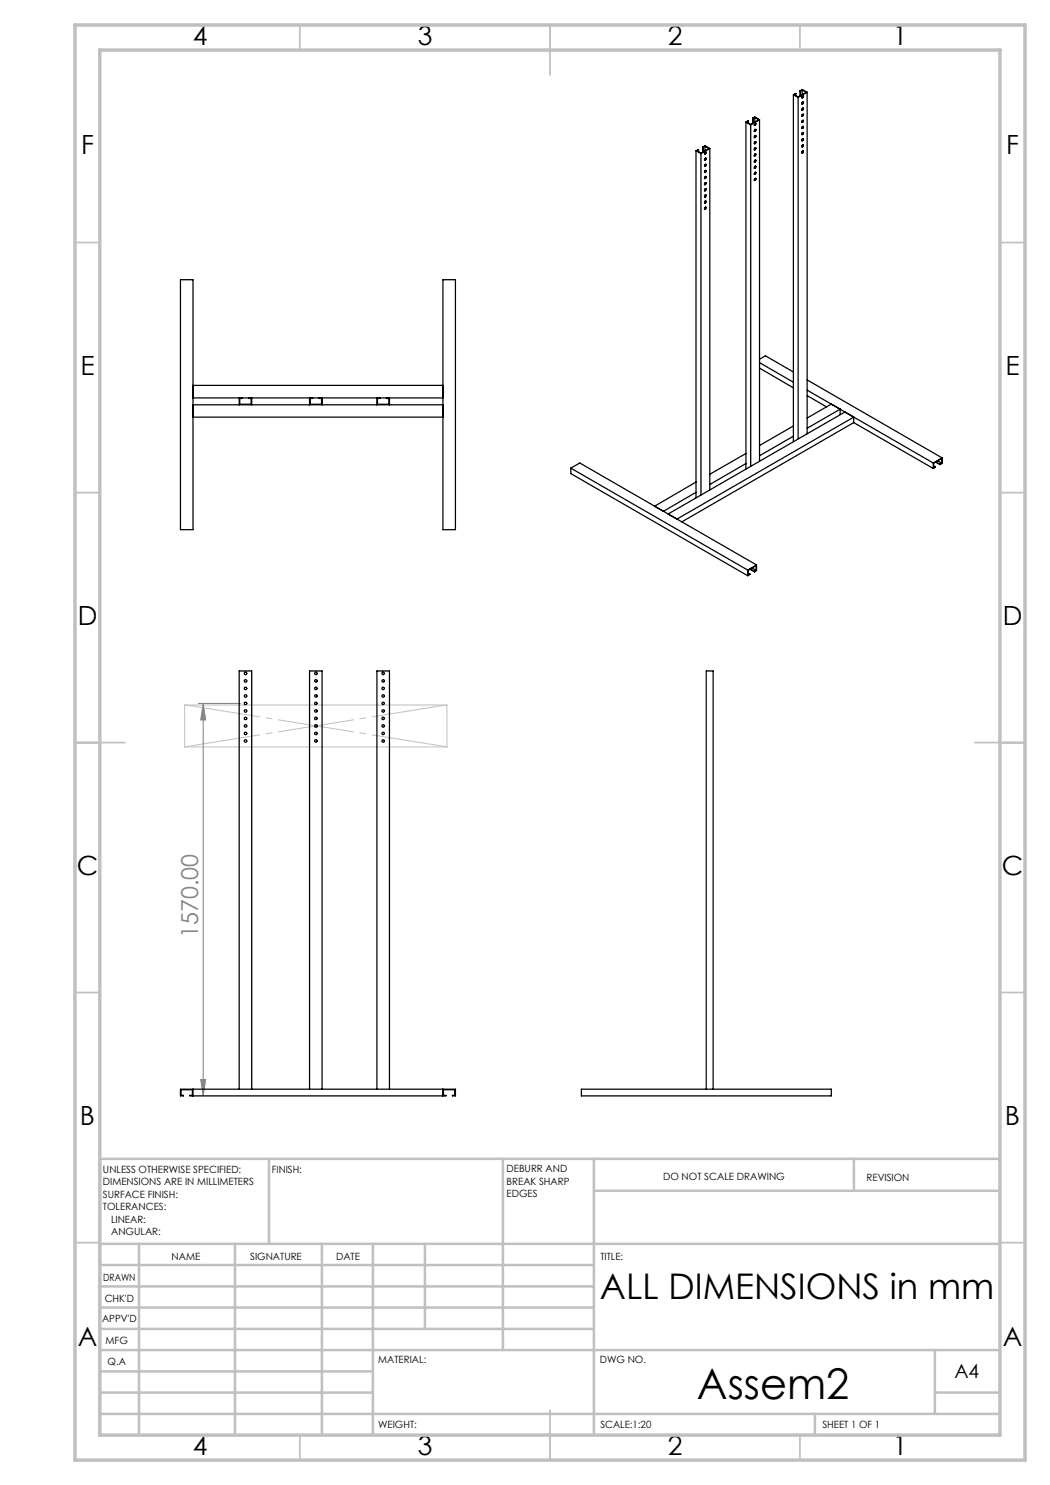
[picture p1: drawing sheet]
<svg xmlns="http://www.w3.org/2000/svg" width="210mm" height="297mm" viewBox="0 0 210 297" stroke-linecap="round" stroke-linejoin="round" font-family="sans-serif">
<path d="M36.9 141h52.5v8.4h-52.5zM62.7 145.2h1M62.8 144.8l.7 .8M63.2 144.7v1M63.5 144.8l-.7 .8" fill="none" stroke="#c0c0c0" stroke-width=".2"/>
<path d="M39.7 140.7h8.4M40.6 140.7l.5 3.3h-1zM40.6 140.7v78.5M40.1 215.9h1l-.5 3.3z" fill="none" stroke="#808080" stroke-width=".2"/>
<path d="M37 141l52.4 8.4M37 149.4l52.4-8.4" fill="none" stroke="#c0c0c0" stroke-width=".2" stroke-dasharray="15.2 1.3 1.3 1.3" stroke-dashoffset=".1"/>
<g fill="none" stroke="#c0c0c0" stroke-width=".35">
<path d="M60 5v5M110 5v10M160 5v5M15 48.5h5M200 48.5h5M15 98.5h5M200 98.5h5M15 148.5h10M195 148.5h10M15 198.5h5M200 198.5h5M15 248.5h5"/>
<path d="M200 248.5h5M60 287v5M110 282v10M160 287v5"/>
</g>
<g fill="none" stroke="#c0c0c0" stroke-width=".5">
<path d="M53.8 231.8v17M100.6 231.8v38.2M118.8 231.8v55.2M118.8 238.2h81.2M170.8 231.8v6.4M200 231.8h-180v55.2M20 248.8h180M20 257.3h98.8M20 253h98.8M27.8 248.8v38.2M47 248.8v38.2M64.4 248.8v38.2"/>
<path d="M74.6 248.8v38.2M85 248.8v17M20 265.8h98.8M20 261.5h98.8M20 278.5h54.6M20 274.3h54.6M20 270h180M187 278.5h13M187 270v12.8M20 282.8h180M163 282.8v4.2"/>
</g>
<path d="M15 5h190v287h-190zM20 10h180v277h-180z" fill="none" stroke="#c0c0c0" stroke-width=".7"/>
<path d="M40.6 140.7l.5 3.3h-1zM40.1 215.9h1l-.5 3.3z" fill="#808080"/>
<g fill="none" stroke="#000" stroke-width=".25">
<path d="M158.7 18.9v69.4M158.7 18.9l.9 .6M159.2 18.7l-.5 .2M159.2 18.7v.4M159.6 19.5v68.3M160 18.2h.1M160 18.2l.4-.3 1 .5M160 18.2v1M160.1 18.2v.9M160.4 19.5v.1M160.4 18l-.3 .2M160.4 18l.9 .4-1.7 1-.8-.5 .4-.2"/>
<path d="M160.4 18v.9M160.4 19.2v.3M160.5 19.2a.18 .18 0 0 1 .2 .3 .21 .21 0 0 1-.4-.1zM160.6 19.2l-.2 .3M161.4 18.4l-1.8 1.1M161.4 18.4v68.3M139.2 30.2l1 .5M139.2 30.2v69.4M139.7 29.9l-.5 .3M139.7 29.9v.5M140.2 30.7v68.3M140.6 29.4h.1"/>
<path d="M140.6 29.4l.4-.3 1 .6M140.6 29.4v1M140.7 29.4v1M140.9 34.5h.1M140.9 38.1h.1M140.9 39.4h.1M141 35.3a.18 .18 0 0 1 .2 .3 .18 .18 0 0 1-.3 0zM141 31.7v-.1a.18 .18 0 0 1 .2 .3 .18 .18 0 0 1-.3 0zM141 39a.18 .18 0 0 1 .2 .2 .18 .18 0 0 1-.3 .1zM141 30.8h-.1M141 32h-.1M141 33.2l-.1 .1"/>
<path d="M141 35.7h-.1M141 36.9h-.1M141 29.2l.8 .5-1.6 .9-.9-.4 .4-.3M141 29.2l-.3 .2M141 29.2v1M141 30.5v.3M141 31.7v.3M141 32.9v.3M141 34.1v.4M141 35.4v.3M141 36.6v.3M141 37.8v.3"/>
<path d="M141 39v.4M141 34.1a.18 .18 0 0 1 .2 .2 .18 .18 0 0 1-.3 .1zM141 32.9a.17 .17 0 0 1 .2 .2 .17 .17 0 0 1-.3 0zM141 37.8a.19 .19 0 0 1 .2 .2 .19 .19 0 0 1-.3 .1zM141 36.5a.18 .18 0 0 1 .2 .3 .18 .18 0 0 1-.3 0zM141 30.4a.18 .18 0 0 1 .2 .3 .18 .18 0 0 1-.3 0zM141.1 30.4l-.1 .4M141.1 31.6l-.1 .4M141.1 32.8l-.1 .4M141.1 34.1l-.1 .4M141.1 35.3l-.1 .4M141.1 36.5l-.1 .4"/>
<path d="M141.1 37.7l-.1 .4M141.1 38.9l-.1 .5M142 29.7l-1.8 1M142 29.7v68.3M149.2 24.4l.9 .6M149.2 24.4v69.4M149.7 24.2l-.5 .2M149.7 24.2v.4M150.1 25v68.3M150.5 23.6l.1 .1M150.5 23.6l.5-.2 .9 .6M150.5 23.6v1.1"/>
<path d="M150.6 23.7v.9M150.8 25h.2M150.8 28.7h.2M150.8 29.9h.2M150.8 33.6h.2M151 28.4a.19 .19 0 0 1 .2 .2 .21 .21 0 0 1-.4 .1zM151 29.6a.21 .21 0 0 1 .2 .3 .21 .21 0 0 1-.4 0zM151 35.7a.16 .16 0 0 1 .2 .1 .16 .16 0 0 1-.2 .2 .16 .16 0 0 1-.2-.1zM151 27.2a.16 .16 0 0 1 .2 .1 .16 .16 0 0 1-.2 .2 .16 .16 0 0 1-.2-.2zM151 25.9a.17 .17 0 0 1 .2 .1 .17 .17 0 0 1-.1 .2 .17 .17 0 0 1-.3 0zM151 34.5a.17 .17 0 0 1 .2 .1 .17 .17 0 0 1-.1 .2 .17 .17 0 0 1-.3-.1zM151 32.1a.16 .16 0 0 1 .2 .1 .16 .16 0 0 1-.2 .2 .16 .16 0 0 1-.2-.2z"/>
<path d="M151 30.8a.16 .16 0 0 1 .2 .1 .16 .16 0 0 1-.2 .2 .16 .16 0 0 1-.2-.1zM151 26.2l-.2 .1M151 27.5h-.2M151 31.1l-.2 .1M151 32.4h-.2M151 34.8l-.2 .1M151 36.1h-.2M151 23.5l.8 .5-1.7 .9-.8-.5 .4-.2M151 23.5l-.4 .2M151 23.5v.9M151 24.7v.3M151 26v.2"/>
<path d="M151 27.2v.3M151 28.4v.3M151 29.6v.3M151 30.8v.3M151 32.1v.3M151 33.3v.3M151 34.5v.3M151 35.7v.4M151 33.2a.18 .18 0 0 1 .1 .3 .18 .18 0 0 1-.3 0zM151 24.7a.18 .18 0 0 1 .1 .2 .18 .18 0 0 1-.3 0zM151.1 24.7l-.1 .3M151.1 25.9l-.1 .3"/>
<path d="M151.1 27.1l-.1 .4M151.1 28.3l-.1 .4M151.1 29.5l-.1 .4M151.1 30.8l-.1 .3M151.1 32l-.1 .4M151.1 33.2l-.1 .4M151.1 34.4l-.1 .4M151.1 35.7l-.1 .4M151.9 24l-1.8 1M151.9 24v68.2M160.4 20.8h.1M160.4 24.4h.1"/>
<path d="M160.4 29.3h.1M160.4 22h.1M160.4 23.2h.1M160.4 25.6v.1M160.4 26.9h.1M160.4 28.1h.1M160.4 30.5v.1M160.4 20.5v.3M160.4 21.7v.3M160.4 22.9v.3M160.4 24.1v.3M160.4 25.4v.2"/>
<path d="M160.4 26.6v.3M160.4 27.8v.3M160.4 29v.3M160.4 30.3v.2M160.5 24.1a.17 .17 0 0 1 .1 .3 .17 .17 0 0 1-.3-.1zM160.5 27.8a.18 .18 0 0 1 .2 .2 .2 .2 0 0 1-.4 0zM160.6 20.4l-.2 .4M160.6 21.6l-.2 .4M160.6 22.8l-.2 .4M160.6 24.1l-.2 .3M160.6 25.3l-.2 .3M160.6 26.5l-.2 .4"/>
<path d="M160.6 27.7l-.2 .4M160.6 29l-.2 .3M160.6 30.2l-.2 .3M36.1 55.9h2.5v50h-2.5zM88.6 55.9h2.5v50h-2.5zM141 41.5v-.1a.18 .18 0 0 1 .2 .3 .17 .17 0 0 1-.3 0zM141 40.2a.18 .18 0 0 1 .2 .3 .18 .18 0 0 1-.3 0zM141 40.6h-.1M141 41.8h-.1M141 40.2v.4M141 41.5v.3M141.1 40.2l-.1 .4"/>
<path d="M141.1 41.4l-.1 .4M38.6 79.6h50M38.6 77.1h50M47.8 79.6v1.4M48.4 79.6v.1h-.5v1.2h2.3v-1.2h-.5v-.1M50.3 79.6v1.4M61.9 79.6v1.4M62.5 79.6v.1h-.5v1.2h2.3v-1.2h-.5v-.1M64.4 79.6v1.4M75.4 79.6v1.4M76 79.6v.1h-.5v1.2h2.3v-1.2h-.5v-.1M77.9 79.6v1.4"/>
<path d="M151.9 72.5l6.8 3.9M151.9 71.9l1.2-.7 5.6 3.2M151.9 73.6l6.8 4M161.4 78l25.3 14.6M161.4 76l27 15.6M161.4 79.1l3.9 2.3M38.6 81h50M38.6 83.4h50M114.2 93.6l1.8-1 35.3 20.4M114.2 93.6l35.3 20.4M114.2 93.6v1.1l35.3 20.4M139.2 98.5l-6.5 3.8"/>
<path d="M139.2 96.4l-8.3 4.8M149.2 92.7l-7.2 4.2M149.2 90.7l-7.2 4.2M158.7 87.2l-6.8 4M158.7 85.2l-6.8 3.9M166.3 80.8l-4.9 2.8M168 82.9v-1.1l-6.6 3.9M169 82.4l-35.4 20.4M170.7 84.5v-1.1l-35.3 20.4M170.7 84.5l-34.4 19.9M170.7 84.5l16 9.2M186.7 92.6v1.1"/>
<path d="M186.7 93.2l.4 .2M187.1 93.4l-.4 .3M187.1 92.4l.9 .5M187.2 92.4l.8 .4M187.5 92.2l.8 .4M188 92.8v.1M188.3 92.6l-.3 .2M188.3 92.6v-.9l-1.6 .9v1l.4-.2M188.4 91.6v1.1l-.4 .2M188.4 91.6l-1.7 1M149.5 114v1.1M149.6 114.6l.4 .2"/>
<path d="M150 114.8l-.5 .3M150 113.8l.9 .6M150.1 113.8l.8 .5M150.4 113.6l.8 .5M150.9 114.3v.1M151.2 114.1l-.3 .2M151.2 114.1v-1l-1.6 1v.9l.4-.2M151.3 113v1.1l-.4 .3M151.3 113l-1.8 1M36.1 217.8h55v1.4h-.6v-.1h.5v-1.2h-2.3v1.2h.5v.1h-51.2v-.1h.5v-1.2h-2.3v1.2h.5v.1h-.6zM38.6 217.8v1.4M47.8 217.8v-83.6h2.5v83.6"/>
<path d="M61.9 217.8v-83.6h2.5v83.6M75.4 217.8v-83.6h2.5v83.6M88.6 217.8v1.4M116.3 217.8h50v1.4h-50zM141.3 217.8v-83.6h1.3v83.6"/>
<circle cx="160.5" cy="30.4" r=".21"/>
<circle cx="160.5" cy="25.5" r=".21"/>
<circle cx="160.5" cy="26.8" r=".21"/>
<circle cx="160.5" cy="23.1" r=".21"/>
<circle cx="160.5" cy="21.9" r=".21"/>
<circle cx="160.6" cy="29.2" r=".2"/>
<circle cx="160.6" cy="20.6" r=".2"/>
<circle cx="49.1" cy="137.7" r=".26"/>
<circle cx="49.1" cy="134.7" r=".26"/>
<circle cx="49.1" cy="139.2" r=".25"/>
<circle cx="49.1" cy="136.2" r=".25"/>
<circle cx="63.2" cy="137.7" r=".26"/>
<circle cx="63.2" cy="134.7" r=".26"/>
<circle cx="63.2" cy="136.2" r=".25"/>
<circle cx="63.2" cy="139.2" r=".25"/>
<circle cx="76.6" cy="137.7" r=".25"/>
<circle cx="76.6" cy="134.7" r=".25"/>
<circle cx="76.6" cy="136.2" r=".24"/>
<circle cx="76.6" cy="139.2" r=".24"/>
<circle cx="49.1" cy="140.7" r=".26"/>
<circle cx="49.1" cy="143.7" r=".26"/>
<circle cx="49.1" cy="146.7" r=".25"/>
<circle cx="49.1" cy="148.2" r=".25"/>
<circle cx="49.1" cy="142.2" r=".25"/>
<circle cx="49.1" cy="145.2" r=".25"/>
<circle cx="63.2" cy="140.7" r=".26"/>
<circle cx="63.2" cy="143.7" r=".26"/>
<circle cx="63.2" cy="146.7" r=".25"/>
<circle cx="63.2" cy="148.2" r=".25"/>
<circle cx="63.2" cy="145.2" r=".25"/>
<circle cx="63.2" cy="142.2" r=".25"/>
<circle cx="76.6" cy="140.7" r=".25"/>
<circle cx="76.6" cy="143.7" r=".25"/>
<circle cx="76.6" cy="145.2" r=".24"/>
<circle cx="76.6" cy="148.2" r=".24"/>
<circle cx="76.6" cy="142.2" r=".24"/>
<circle cx="76.6" cy="146.7" r=".24"/>
</g>
<text font-size="8.5" x="139.4" y="279.7">Assem2</text>
<text font-size="7.1" x="120" y="259.8">ALL DIMENSIONS in mm</text>
<g font-size="5.3">
<text x="38.5" y="9">4</text>
<text x="83.5" y="9">3</text>
<text x="133.6" y="9">2</text>
<text x="178.6" y="9">1</text>
<text x="16.2" y="30.8">F</text>
<text x="201.2" y="30.8">F</text>
<text x="16.1" y="75">E</text>
<text x="201.1" y="75">E</text>
<text x="15.5" y="125">D</text>
<text x="200.5" y="125">D</text>
<text x="15.4" y="175">C</text>
<text x="200.4" y="175">C</text>
<text x="16" y="225">B</text>
<text x="201" y="225">B</text>
<text x="15.5" y="269.3">A</text>
<text x="200.5" y="269.3">A</text>
<text x="38.5" y="291">4</text>
<text x="83.5" y="291">3</text>
<text x="133.6" y="291">2</text>
<text x="178.6" y="291">1</text>
</g>
<text font-size="4.7" fill="#808080" x="39.6" y="187.5" transform="rotate(-90 39.6 187.5)">1570.00</text>
<text font-size="3.9" x="190.9" y="275.5">A4</text>
<g font-size="2">
<text x="20.6" y="234.6">UNLESS OTHERWISE SPECIFIED:</text>
<text x="20.6" y="237.1">DIMENSIONS ARE IN MILLIMETERS</text>
<text x="20.6" y="239.6">SURFACE FINISH:</text>
<text x="54.4" y="234.6">FINISH:</text>
<text x="101.3" y="234.5">DEBURR AND</text>
<text x="101.3" y="237">BREAK SHARP</text>
<text x="101.3" y="239.5">EDGES</text>
<text x="132.6" y="236">DO NOT SCALE DRAWING</text>
<text x="173.3" y="236.2">REVISION</text>
<text x="20.6" y="242.1">TOLERANCES:</text>
<text x="22.2" y="244.6">LINEAR:</text>
<text x="22.2" y="247.1">ANGULAR:</text>
<text x="34.3" y="252">NAME</text>
<text x="50" y="251.9">SIGNATURE</text>
<text x="67.2" y="251.9">DATE</text>
<text x="120.1" y="251.9">TITLE:</text>
<text x="20.6" y="256.1">DRAWN</text>
<text x="20.9" y="260.3">CHK'D</text>
<text x="20.4" y="264.4">APPV'D</text>
<text x="21.1" y="268.8">MFG</text>
<text x="21.5" y="273">Q.A</text>
<text x="75.6" y="272.5">MATERIAL:</text>
<text x="120" y="272.5">DWG NO.</text>
<text x="75.6" y="285.5">WEIGHT:</text>
<text x="120.1" y="285.6">SCALE:1:20</text>
<text x="164.5" y="285.6">SHEET 1 OF 1</text>
</g>
</svg>
